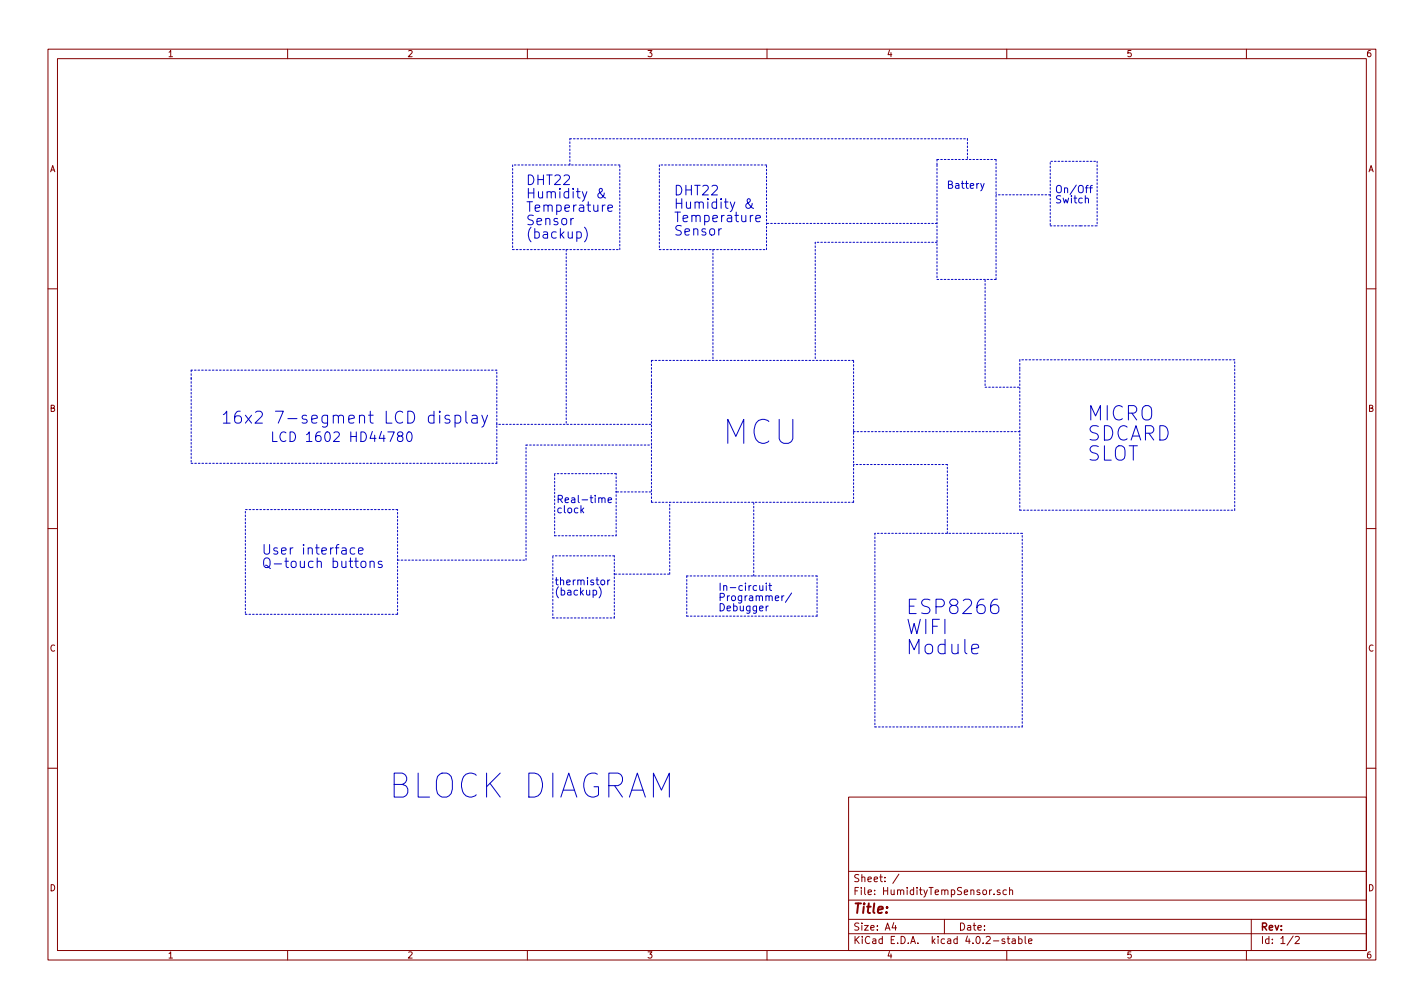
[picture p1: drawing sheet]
<svg xmlns="http://www.w3.org/2000/svg" width="297mm" height="210mm" viewBox="0 0 297 210" stroke-linecap="round" stroke-linejoin="round" font-family="sans-serif">
<g fill="none" stroke="#840000" stroke-width=".21">
<path d="M10 10.3h277v189.9h-277zM12 12.2h273v186.1h-273zM60 10.3v1.9M110 10.3v1.9M160 10.3v1.9M210 10.3v1.9M260 10.3v1.9M10 60.2h2M285 60.2h2M10 110.3h2M285 110.3h2M10 160.2h2"/>
<path d="M177 166.3h108v32h-108zM285 160.2h2M60 198.3v1.9M110 198.3v1.9M160 198.3v1.9M177 194.8h108M177 191.8h108M177 187.8h108M177 181.8h108M186.4 192.5l-.3 1h.9M186.8 193v1M187.5 182.3l-1.3 2"/>
<path d="M197 191.8v3M207.4 186.5v.1M208.6 185.7l-.4-.1-.2 .2 .1 .2 .5 .2v.3h-.6M209.6 195.9l-.4-.1-.2 .2 .1 .3 .5 .1v.3h-.6M209.9 185.7l-.4-.1-.3 .3 .1 .6 .2 .1 .4-.1M210 198.3v1.9M210.1 195.8h.5M210.3 195.3v1.3l.3 .2M210.6 185.7l.2-.1 .4 .1v.9M210.6 185.1v1.5M211.2 195.9h.5l.1 .9M211.8 196.2l-.5 .1-.2 .2 .2 .3 .5-.1"/>
<path d="M212.5 195.9l.4-.1 .3 .3-.1 .6h-.6M212.5 195.3v1.5M213.8 195.3v1.3l.2 .2M214.6 196.3l.7-.1-.1-.3-.4-.1-.2 .2v.7h.6M260 198.3v1.9M261 191.8v6.5M269.7 195.2l-1.2 2M270.2 195.5l.6-.2 .2 .5-.9 1h.9"/>
</g>
<g fill="none" stroke="#0000c2" stroke-width=".21" stroke-dasharray=".3 .4">
<path d="M106.9 37.8v14.3M106.9 34.4v3.2M118.9 34.4v-5.4M118.9 29h82.9M129.3 34.4h-22.4M137.5 37.8v14.3M137.5 34.4v3.2M159.9 34.4h-22.4M195.5 34.4v23.9M195.5 33.3v1.2M201.8 29v4.1M207.8 33.3h-12.3"/>
<path d="M219.1 33.9v13.2M219.2 33.6h9.7M228.9 33.6v13.5M106.9 52.1h22.4M118.1 52.1v36.4M129.3 52.1v-17.7M137.5 52.1h22.4M148.7 52.1v23.1M159.9 52.1v-17.7M170.1 50.5v24.7M195.5 58.3h12.3M195.5 46.6h-35.6"/>
<path d="M195.5 50.5h-25.4M205.5 58.4v22.4M207.8 58.3v-25M219.1 47.1h6.6M219.1 40.8v-.2M219.1 40.6h-11.3M225.4 47.1h3.3M39.9 78.9v17.7M39.9 77.2v1.8M103.6 77.2h-63.7M135.9 79v25.8M135.9 75.2v3.7"/>
<path d="M135.9 79.6v1.7M178.1 75.2h-42.2M212.7 77.1v29.3M212.7 75.1v1.9M257.6 75.1h-44.9M39.9 96.6h63.7M103.6 96.6v-19.4M103.6 88.5v-.1M109.7 92.8h26.2M115.7 98.9v12.9M128.5 98.8h-12.8M135.8 88.5h-32.2"/>
<path d="M178.1 90v.2M197.6 96.9h-19.5M205.5 80.8h7.2M212.7 90h-34.6M51.2 106.7v21.4M82.9 106.3h-31.7M82.9 116.8h26.8M109.7 116.8v-24M115.3 116.1v12.8M115.7 111.8h12.8M128.1 115.9h-12.8M128.1 119.8v-.2"/>
<path d="M128.5 111.8v-13M128.5 102.6v-.1M135.4 119.8h-7.3M135.5 119.8h4.2M135.8 102.6h-7.3M135.9 104.8h42.2M139.7 119.8v-15M178.1 104.8v-29.6M182.5 111.2v40.4M197.6 111.2v-14.3M212.7 106.4h44.9M213.2 111.2h-30.7"/>
<path d="M257.6 106.4v-31.3M51.2 128.1h31.7M82.9 128.1v-21.8M115.3 128.9h12.8M128.1 128.9v-13M143.3 120.1v8.4M143.3 128.5h27.1M157.2 120.1v-15.5M170.4 128.5v-8.4M170.4 120.1h-27.1M182.5 151.6h30.7M213.2 151.6v-40.4"/>
</g>
<g fill="none" stroke="#0000c2" stroke-width=".21">
<path d="M205.3 38.3l-.5 1.3-.2 .2M227.3 39.2h.6M227.9 38.7l-.4 .2v1.3M119.6 45.6h-.3l-.2 .3M121.9 47.4a2.26 2.26 0 0 1 0 3M126 40.3v.4l-.3 .4a.54 .54 0 0 1-.8 .1 .54 .54 0 0 1 0-.8l.6-.4 .2-.3-.1-.3h-.5a1.6 1.6 0 0 0 .9 1.8l.3 .1M126.8 43.4l1-.2-.1-.4h-.6l-.3 .2 .1 1h.8M150.5 47.7l-.4 .1-.2 .3M156.9 42.4l-.1 .5-.3 .4a.54 .54 0 0 1-.8 0 .54 .54 0 0 1 .1-.8l.5-.4 .2-.3-.3-.4-.2 .1a1.6 1.6 0 0 0 .9 1.9l.3 .1M157.7 45.6l.9-.2-.1-.4-.6-.1-.2 .3 .1 .9h.7M226.4 41.5l.1-.1a.36 .36 0 0 1 .6 .1v.8M83.3 91l-.4-.4 .1-.3 .3-.2 .6 .1 .1 .3-.1 .3-.6 .2-.4 .3 .1 .6 .3 .2 .6-.1 .1-.3v-.4l-.3-.3"/>
<path d="M85.1 90.2a.47 .47 0 0 1 .8 .3l.1 .8-.2 .6-.3 .2a1.08 1.08 0 0 1-.5-1.8zM91.7 85.8v.2l.1-.1-.1-.1v.2M93.8 86.7l-.6-.1-.4 .4 .1 .3 .9 .2 .1 .3-.1 .4h-1M94.9 86.7a.79 .79 0 0 1 1.1 .1l.1 .3-.1 .9a.82 .82 0 0 1-1.1 .2M94.9 86.6v2.5M97.2 85.8v2.1l.3 .4M98.5 86.7l.2-.1 .7 .1 .1 1.6M99.5 87.2l-.8 .1a.48 .48 0 0 0-.3 .5 .48 .48 0 0 0 .3 .5l.8-.1M100.5 86.6l.6 1.7M101.7 86.6l-.8 2.3-.4 .2M74 114.3a.68 .68 0 0 0-.8 .1v1l.2 .2 .6-.1M74.8 114.9l.9-.2-.1-.4h-.5l-.3 .2 .1 1h.7"/>
<path d="M75.4 117.2l.3-.1a.49 .49 0 0 1 .6 .3v.6a.54 .54 0 0 1-.5 .4 .54 .54 0 0 1-.5-.4zM77.2 117.2l.1-.1a.5 .5 0 0 1 .8 .2v1.1M77.2 117.1v1.3M79.7 117.1h-.5l-.3 .2 .1 .3 .7 .2v.5h-.8M121.3 106.4l.5 .6M121.8 106l-.6 .5M125.6 104.1a.35 .35 0 0 1 .3-.3 .35 .35 0 0 1 .3 .3v.7M126.8 104.3l.8-.1-.1-.3-.4-.1-.3 .3 .1 .7h.6M125 122.4a1.75 1.75 0 0 1 0 2.3M125.5 121.1l.3-.1 .3 .3v.4l-.3 .3-.3-.1-.2-.2zM126.8 121v1M127.2 121l-.4 .3"/>
<path d="M158.5 122.1v1l.4 .1 .2-.2M159.1 122.1v1.1M159.8 121.6v.2M159.8 122.1v1.1M160.2 126.4l-.4 .3M160.4 122.1h.6M160.6 121.6v1.4l.4 .2M163.1 124.3v1M163.5 124.3l-.4 .3M165.1 123.7l-1.3 1.9M202.7 135.4l1.4-.3-.1-.6-.9-.1-.3 .1-.1 .3v1.2l.1 .2 .3 .2 .9-.2M208.1 125a1.22 1.22 0 0 0-1.5 1.3v1.1l.2 .3a.95 .95 0 0 0 1.4 0l.2-.3v-.7l-.3-.4-.9-.2-.6 .6"/>
</g>
<g font-size="7" fill="#0000c2">
<text x="150.6" y="92.7">MCU</text>
<text x="81" y="166.5">BLOCK DIAGRAM</text>
</g>
<g font-size="4.2" fill="#0000c2">
<text x="226.8" y="87.8">MICRO</text>
<text x="226.8" y="91.9">SDCARD</text>
<text x="226.8" y="96.1">SLOT</text>
<text x="189" y="128.1">ESP8266</text>
<text x="189" y="132.3">WIFI</text>
<text x="189" y="136.5">Module</text>
</g>
<text font-size="3.5" fill="#0000c2" x="46.1" y="88.4">16x2 7-segment LCD display</text>
<g font-size="2.8" fill="#0000c2">
<text x="109.7" y="38.6">DHT22</text>
<text x="109.7" y="41.4">Humidity &amp;</text>
<text x="140.6" y="40.8">DHT22</text>
<text x="109.7" y="44.2">Temperature</text>
<text x="109.7" y="47">Sensor</text>
<text x="140.6" y="43.6">Humidity &amp;</text>
<text x="140.6" y="46.3">Temperature</text>
<text x="109.7" y="49.8">(backup)</text>
<text x="140.6" y="49.1">Sensor</text>
<text x="56.4" y="92.2">LCD 1602 HD44780</text>
<text x="54.6" y="115.7">User interface</text>
<text x="54.6" y="118.5">Q-touch buttons</text>
</g>
<text font-size="2.8" fill="#840000" x="178" y="190.5">Title:</text>
<g font-size="2.1" fill="#0000c2">
<text x="197.5" y="39.4">Battery</text>
<text x="220.1" y="40.3">On/Off</text>
<text x="220.1" y="42.4">Switch</text>
<text x="116.1" y="104.9">Real-time</text>
<text x="116.1" y="107.1">clock</text>
<text x="115.7" y="122.1">thermistor</text>
<text x="115.7" y="124.2">(backup)</text>
<text x="149.9" y="123.2">In-circuit</text>
<text x="149.9" y="125.4">Programmer/</text>
<text x="149.9" y="127.5">Debugger</text>
</g>
<g font-size="2.1" fill="#840000">
<text x="178" y="184">Sheet: /</text>
<text x="178" y="186.7">File: HumidityTempSensor.sch</text>
<text x="178" y="196.9">KiCad E.D.A. kicad 4.0.2-stable</text>
<text x="178" y="194.1">Size: A4</text>
<text x="200" y="194.1">Date:</text>
<text x="263" y="194.1">Rev:</text>
<text x="263" y="196.9">Id: 1/2</text>
</g>
<g font-size="1.8" fill="#840000">
<text x="35" y="11.9">1</text>
<text x="85" y="11.9">2</text>
<text x="135" y="11.9">3</text>
<text x="185" y="11.9">4</text>
<text x="235" y="11.9">5</text>
<text x="285" y="11.9">6</text>
<text x="10.4" y="35.9">A</text>
<text x="285.4" y="35.9">A</text>
<text x="10.4" y="85.9">B</text>
<text x="285.4" y="85.9">B</text>
<text x="10.4" y="135.9">C</text>
<text x="285.4" y="135.9">C</text>
<text x="10.4" y="185.9">D</text>
<text x="285.4" y="185.9">D</text>
<text x="35" y="199.9">1</text>
<text x="85" y="199.9">2</text>
<text x="135" y="199.9">3</text>
<text x="185" y="199.9">4</text>
<text x="235" y="199.9">5</text>
<text x="285" y="199.9">6</text>
</g>
</svg>
